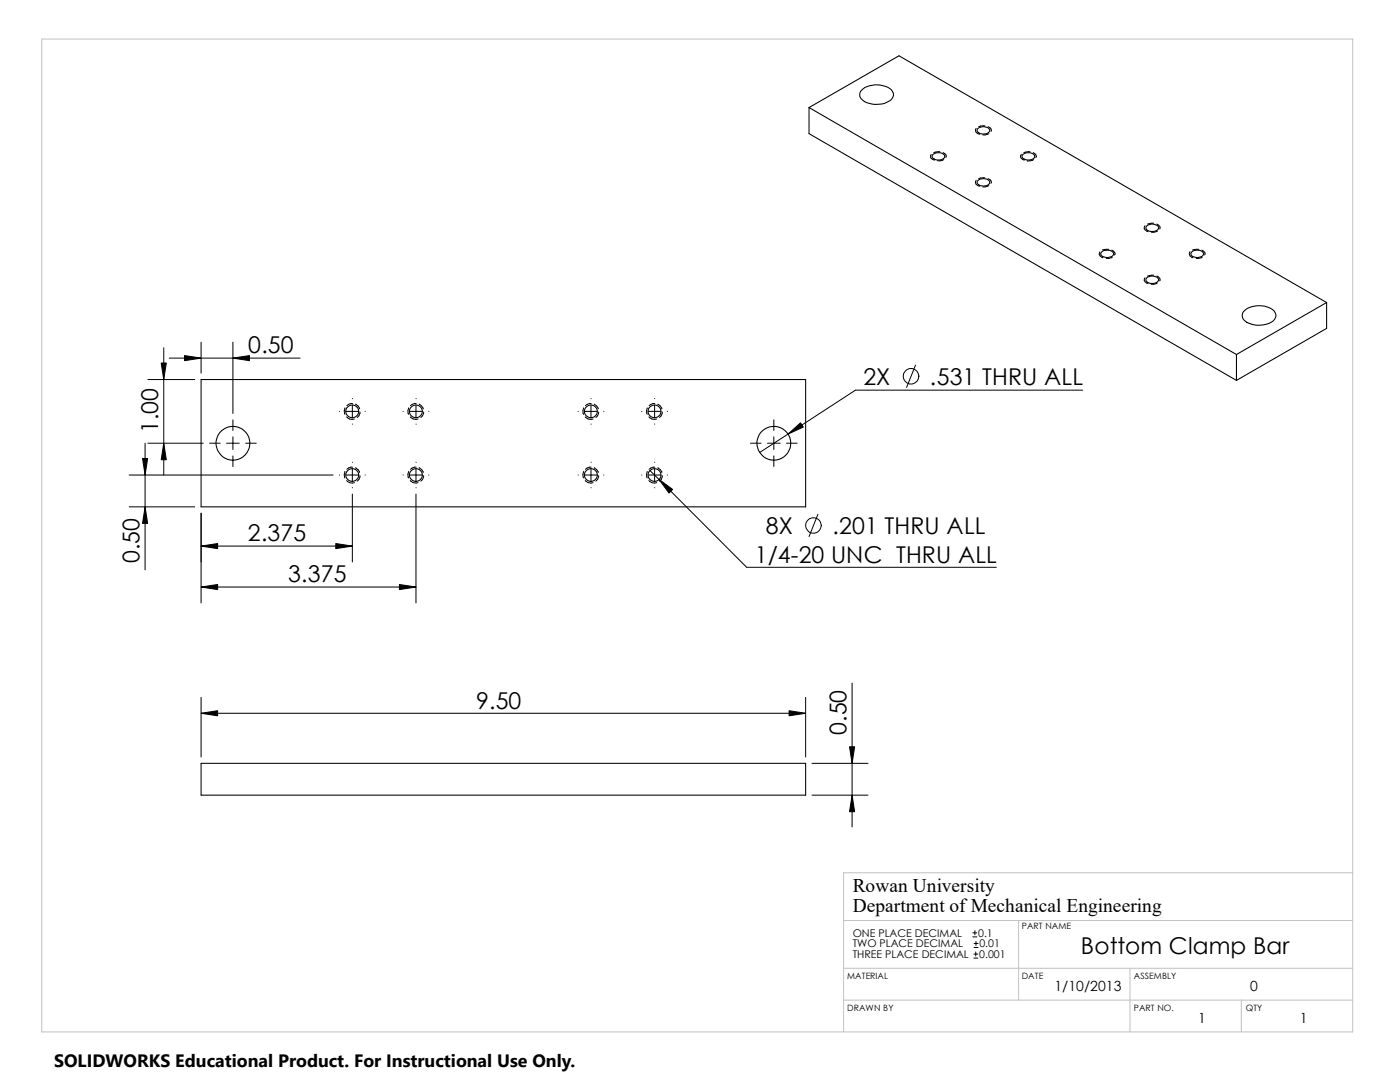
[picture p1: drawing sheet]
<svg xmlns="http://www.w3.org/2000/svg" width="279mm" height="216mm" viewBox="0 0 279 216" stroke-linecap="round" stroke-linejoin="round" font-family="sans-serif">
<path d="M8.3 7.8h261.7v198.1h-261.7zM270 174.2h-101.6v31.7M168.4 183.7h101.6M168.4 193.2h101.6M168.4 199.6h101.6M203.3 183.7v15.9M225.5 193.2v12.7M247.7 199.6v6.3" fill="none" stroke="#c0c0c0" stroke-width=".2"/>
<g fill="none" stroke="#000" stroke-width=".21">
<path d="M172 17.9a4.6 4.6 0 0 1 6.1 .3 1.51 1.51 0 0 1-1.1 2.2 4.8 4.8 0 0 1-5.1-.6 1.28 1.28 0 0 1 .1-1.9zM161.5 21.5v5.2l85.3 49.2M161.5 21.5l85.3 49.2M161.5 21.5l17.9-10.4 85.4 49.3M186.2 30.8a1.55 1.55 0 0 1 2.4 .4 1.52 1.52 0 0 1-2.5 .2zM195.2 36a1.55 1.55 0 0 1 2.3 .4 1.48 1.48 0 0 1-2.5 0zM195.2 25.7a1.55 1.55 0 0 1 2.3 .3 1.48 1.48 0 0 1-2.5 0zM204.1 30.8a1.55 1.55 0 0 1 2.4 .4 1.52 1.52 0 0 1-2.5 .2zM219.8 50.3a1.64 1.64 0 0 1 2.5 .3 1.52 1.52 0 0 1-2.3 .6 .54 .54 0 0 1-.2-.9zM228.9 45.1a1.7 1.7 0 0 1 2.3 .2 1.11 1.11 0 0 1-1.6 .9l-.3-.1a.62 .62 0 0 1-.5-.4 .62 .62 0 0 1 .1-.6zM229 55.3a1.84 1.84 0 0 1 2.2 .3 1.11 1.11 0 0 1-1.6 1l-.7-.4a.53 .53 0 0 1 .1-.9zM238 50.1a1.64 1.64 0 0 1 2.2 .5 1.52 1.52 0 0 1-2.5 .2v-.3z"/>
<path d="M40.1 75.7h120.7v25.4h-120.7zM246.8 70.7v5.2M248.3 62a4.6 4.6 0 0 1 6.1 .2 1.52 1.52 0 0 1-1 2.3 4.9 4.9 0 0 1-5.2-.7l-.3-.6a1.19 1.19 0 0 1 .4-1.2zM264.8 60.4l-18 10.3M264.8 60.4v5.1l-18 10.4M40.1 152.3h120.7v6.4h-120.7z"/>
<circle cx="46.5" cy="88.4" r="3.4"/>
<circle cx="70.3" cy="94.8" r="1.28"/>
<circle cx="70.3" cy="82.1" r="1.28"/>
<circle cx="83" cy="94.8" r="1.28"/>
<circle cx="83" cy="82.1" r="1.28"/>
<circle cx="117.9" cy="94.8" r="1.28"/>
<circle cx="117.9" cy="82.1" r="1.28"/>
<circle cx="130.6" cy="94.8" r="1.28"/>
<circle cx="130.6" cy="82.1" r="1.28"/>
<circle cx="154.4" cy="88.4" r="3.4"/>
</g>
<g fill="none" stroke="#000" stroke-width=".2">
<path d="M185.8 30.8l-.1 .2a.79 .79 0 0 0 .8 1M187.6 30.3l-1.2 .1M188.2 30.4l.6 .5v.5M188.3 31.8l-.2 .2-1 .1M194.8 36l-.1 .2a.84 .84 0 0 0 .8 1M194.8 25.6l-.1 .2a.84 .84 0 0 0 .8 1M196.6 35.5l-1.3 .1M196.6 25.1l-1.3 .2M197.2 35.6l.6 .5v.5M197.2 25.3l.6 .4v.5M197.4 37l-1.3 .3M197.4 26.7l-1.3 .2"/>
<path d="M203.8 30.8a.72 .72 0 0 0-.1 .8 .72 .72 0 0 0 .7 .4M205.6 30.3l-1.3 .1M206.2 30.4l.6 .5v.3l-.1 .3M206.3 31.8l-.3 .2-1 .1M219.5 50.2a.76 .76 0 0 0 .6 1.2M221.3 49.7l-1.3 .2M221.9 49.9l.6 .5v.3l-.1 .2M222 51.3l-.7 .3h-.5M228.5 55.4l-.1 .2a.85 .85 0 0 0 .8 1M228.5 45l-.1 .3a.85 .85 0 0 0 .8 .9M230.3 54.9l-1.3 .2M230.3 44.5l-1.3 .2"/>
<path d="M230.9 55.1l.6 .5-.1 .4M230.9 44.7l.6 .5-.1 .5M231 56.5l-.7 .2h-.6M231 46.1l-1.2 .3M237.5 50.2a.79 .79 0 0 0 .6 1.2M239.3 49.7l-1.3 .2M239.9 49.9l.6 .5-.1 .5M239.9 51.3l-.7 .3h-.5M29.5 75.7h9.4M32.7 69.4v25.4M33.8 71.5h26.1M40.1 68.3v6.2"/>
<path d="M46.5 68.3v14.2M70.3 79.5h.1M83 79.5h.1M117.9 79.5h.1M130.6 79.5h.1M182.7 72.9l-1.8 4.4M216.1 77.9h-45.4l-19.1 12.4M25.8 94.8h40.7M29 88.4v25.3M29.5 88.4h11.1M41.8 88.4h2.1M45.2 88.4h2.6"/>
<path d="M46.5 83.8v2.1M46.5 87.2v2.5M46.5 91v2.1M49 88.4h2.1M67.7 94.8h.1M67.7 82.1h.1M68.8 94.1l-.1 .6 .1 .7M68.8 81.4h.1M68.8 81.4l-.1 .6 .1 .7M69 94.8h2.6M69 82.1h2.6M69.2 95.9a1.4 1.4 0 0 0 1.5 .4"/>
<path d="M69.2 83.2a1.4 1.4 0 0 0 1.5 .4M70.3 92.2h.1M70.3 97.3h.1M70.3 84.6h.1M70.3 80.8v2.6M70.3 93.5v2.6M70.3 98.6v13.5M70.4 80.5l-.8 .2-.4 .2M70.4 93.2l-.8 .2-.4 .2M71 93.3l.5 .4 .3 .6M71 80.6l.5 .4 .3 .6M71.8 94.9l-.2 .8-.3 .3"/>
<path d="M71.8 82.2l-.2 .8-.3 .3M72.9 94.8h.1M72.9 82.1h.1M80.4 94.8h.1M80.4 82.1h.1M81.5 81.4l-.1 .6 .1 .7M81.5 81.4h.1M81.5 94.1l-.1 .6 .1 .7M81.7 94.8h2.6M81.7 82.1h2.6M81.9 83.2a1.4 1.4 0 0 0 1.5 .4M81.9 95.9a1.4 1.4 0 0 0 1.5 .4"/>
<path d="M83 92.2h.1M83 97.3h.1M83 84.6h.1M83 80.8v2.6M83 93.5v2.6M83 98.6v21.7M83.1 80.5l-.8 .2-.4 .2M83.1 93.2l-.8 .2-.4 .2M83.7 80.6l.5 .4 .3 .6M83.7 93.3l.5 .4 .3 .6M84.5 82.2l-.2 .8-.3 .3M84.5 94.9l-.2 .8-.3 .3"/>
<path d="M85.6 94.8h.1M85.6 82.1h.1M115.4 94.8h.1M115.4 82.1h.1M116.5 81.4l-.2 .6 .2 .7M116.5 81.4h.1M116.5 94.1l-.2 .6 .2 .7M116.7 94.8h2.5M116.7 82.1h2.5M116.8 83.2a1.4 1.4 0 0 0 1.6 .4M116.8 95.9a1.4 1.4 0 0 0 1.6 .4M117.9 92.2h.1"/>
<path d="M117.9 97.3h.1M117.9 84.6h.1M117.9 80.8v2.6M117.9 93.5v2.6M118 80.5l-.8 .2-.4 .2M118 93.2l-.8 .2-.4 .2M118.6 80.6l.5 .4 .3 .6M118.6 93.3l.5 .4 .3 .6M119.5 94.9l-.2 .8-.4 .3M119.5 82.2l-.2 .8-.4 .3M120.5 94.8h.1M120.5 82.1h.1"/>
<path d="M128.1 94.8h.1M128.1 82.1h.1M129.2 94.1l-.2 .6 .2 .7M129.2 81.4h.1M129.2 81.4l-.2 .6 .2 .7M129.4 94.8h2.5M129.4 82.1h2.5M129.5 95.9a1.4 1.4 0 0 0 1.6 .4M129.5 83.2a1.4 1.4 0 0 0 1.6 .4M129.7 93.9l19.3 19.3h49.8M130.6 92.2h.1M130.6 97.3h.1"/>
<path d="M130.6 80.8v2.6M130.6 93.5v2.6M130.6 84.6h.1M130.7 80.5l-.8 .2-.4 .2M130.7 93.2l-.8 .2-.4 .2M131.3 93.3l.5 .4 .3 .6M131.3 80.6l.5 .4 .3 .6M132.2 82.2l-.2 .8-.4 .3M132.2 94.9l-.2 .8-.4 .3M133.2 94.8h.1M133.2 82.1h.1M149.8 88.4h2.1"/>
<path d="M153.2 88.4h2.5M154.4 83.8v2.1M154.4 87.2v2.5M154.4 91v2.1M157 88.4h2.1M25.8 101.1h13.1M40.1 102.4v17.9M40.1 117.1h42.9M40.1 109h30.2M163.2 102.6l-1.7 4.5M40.1 139.1v11.9M160.8 139.1v11.9"/>
<path d="M170.1 136.3v28.7M40.1 142.3h120.7M162.1 158.7h11.1M162.1 152.3h11.1M194.1 186.9h.8M194.1 186.1h.8M194.4 191.2h.8M194.4 190.4h.8M194.4 189.1h.8M194.4 188.3h.8M194.6 185.7v.8M194.7 189.9v.9"/>
<path d="M194.8 187.8v.8"/>
<circle cx="181.8" cy="75.1" r="1.56"/>
<circle cx="162.3" cy="104.9" r="1.57"/>
</g>
<g fill="#000" stroke="#000" stroke-width=".2">
<path d="M32.2 72.4h1l-.5 3.3zM36.8 71l3.3 .5-3.3 .5zM46.5 71.5l3.3-.5v1zM28.4 91.5h1.1l-.5 3.3zM32.7 88.4l.5 3.3h-1zM131.5 95.7l2.7 2-.7 .7zM157.3 86.6l2.5-2.2 .5 .8zM29 101.1l.5 3.3h-1.1zM40.1 117.1l3.3-.5v1zM40.1 109l3.3-.5v1zM67 108.5l3.3 .5-3.3 .5zM79.7 116.6l3.3 .5-3.3 .5z"/>
<path d="M40.1 142.3l3.3-.5v1zM157.5 141.8l3.3 .5-3.3 .5zM170.1 158.7l.5 3.3h-1.1zM169.5 149h1.1l-.5 3.3z"/>
</g>
<path d="M10.8 209.2h104.1v6.7h-104.1z" fill="#fff"/>
<g font-size="4.6">
<text x="49.5" y="70.5">0.50</text>
<text x="172.3" y="76.9">2X</text>
<text x="185.6" y="76.9">.531 THRU ALL</text>
<text x="31.6" y="86.5" transform="rotate(-90 31.6 86.5)">1.00</text>
<text x="152.8" y="106.6">8X</text>
<text x="166.1" y="106.6">.201 THRU ALL</text>
<text x="27.9" y="112.4" transform="rotate(-90 27.9 112.4)">0.50</text>
<text x="49.5" y="108">2.375</text>
<text x="150.6" y="112.3">1/4-20 UNC THRU ALL</text>
<text x="57.5" y="116.2">3.375</text>
<text x="95" y="141.4">9.50</text>
<text x="169" y="146.7" transform="rotate(-90 169 146.7)">0.50</text>
<text x="215.7" y="190.4">Bottom Clamp Bar</text>
</g>
<g font-size="3.9">
<text x="170.2" y="178.1">Rowan University</text>
<text x="170.2" y="181.9">Department of Mechanical Engineering</text>
</g>
<text font-size="3.6" x="10.8" y="213">SOLIDWORKS Educational Product. For Instructional Use Only.</text>
<g font-size="2.8">
<text x="210.4" y="197.7">1/10/2013</text>
<text x="249.5" y="197.7">0</text>
<text x="239.1" y="204.2">1</text>
<text x="259.4" y="204.2">1</text>
</g>
<g font-size="2.1">
<text x="170.2" y="186.9">ONE PLACE DECIMAL</text>
<text x="170.2" y="189.1">TWO PLACE DECIMAL</text>
<text x="170.2" y="191.2">THREE PLACE DECIMAL</text>
<text x="195.2" y="186.9">0.1</text>
<text x="195.4" y="191.2">0.001</text>
<text x="195.5" y="189.1">0.01</text>
</g>
<g font-size="1.7">
<text x="203.9" y="185.3">PART NAME</text>
<text x="169.1" y="195.3">MATERIAL</text>
<text x="203.9" y="195.3">DATE</text>
<text x="226.3" y="195.3">ASSEMBLY</text>
<text x="169.1" y="201.8">DRAWN BY</text>
<text x="226.3" y="201.8">PART NO.</text>
<text x="248.6" y="201.8">QTY</text>
</g>
</svg>
